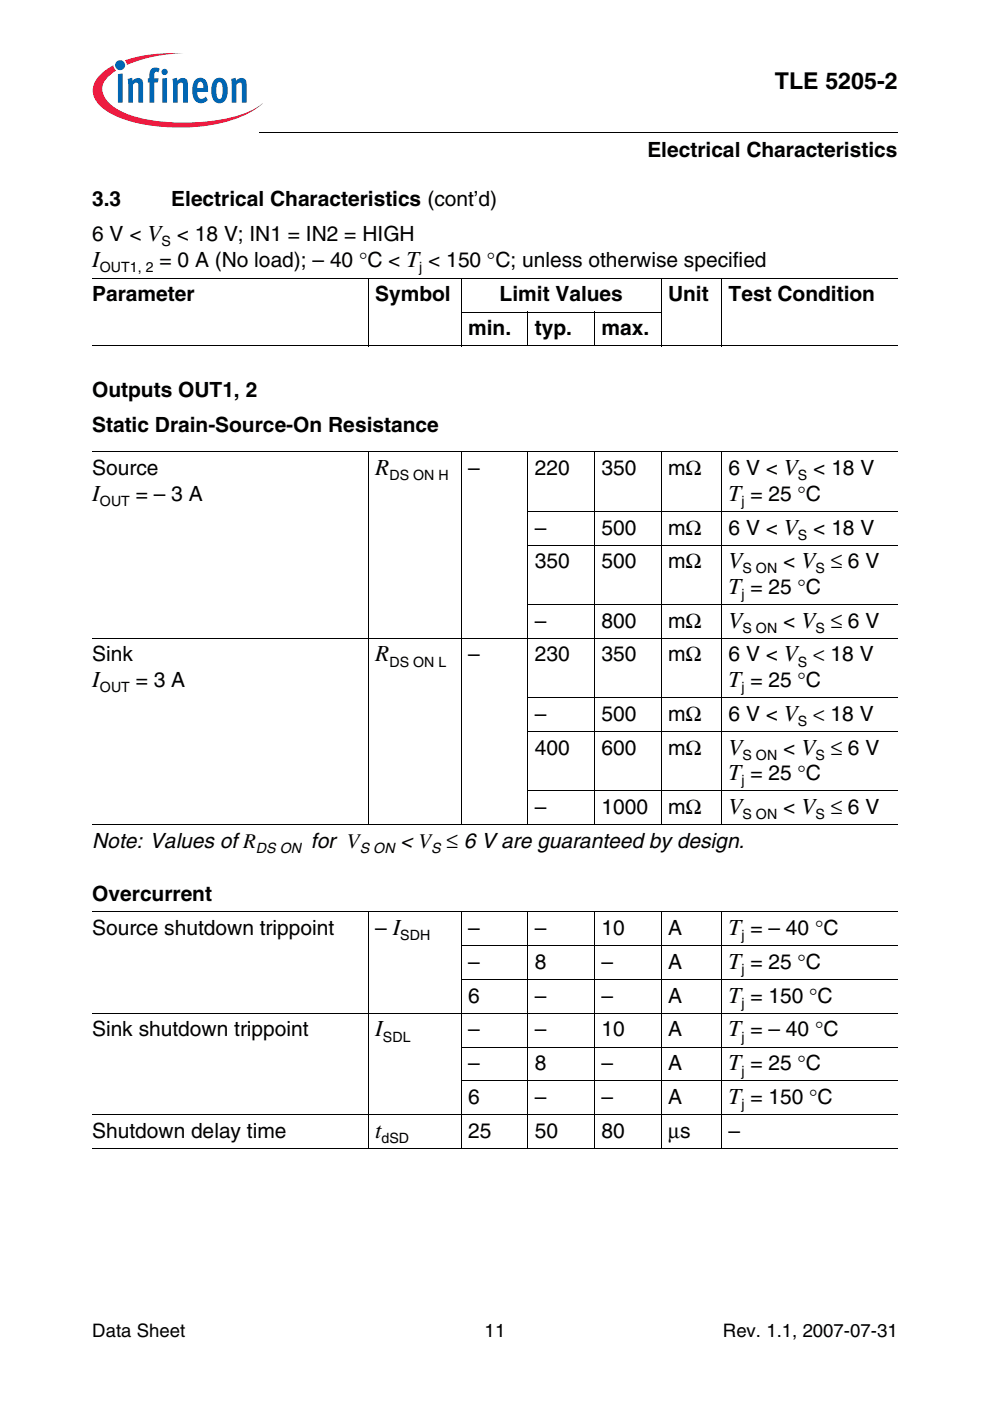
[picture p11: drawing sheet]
<svg xmlns="http://www.w3.org/2000/svg" width="210mm" height="297mm" viewBox="0 0 210 297" stroke-linecap="round" stroke-linejoin="round" font-family="sans-serif">
<circle cx="25.5" cy="13.8" r="1.06" fill="#0166b3"/>
<g fill="#ed1a40">
<path d="M26.5 12.8l.7-.2a31.7 31.7 0 0 1 11.7-1.2 31 31 0 0 0-11.4 2.1l-.6 .3z"/>
<path d="M21.1 16l1.3-1.1 1.6-1.1 .2 .7 .4 .5a4.8 4.8 0 0 0-2.9 4.1 6.1 6.1 0 0 0 3.7 4.4 31.1 31.1 0 0 0 15.1 2.5 30.9 30.9 0 0 0 13.6-3l1.6-1.1a19.2 19.2 0 0 1-10.1 4.5 41 41 0 0 1-19.9-1.3 9.9 9.9 0 0 1-5.6-4.2 4.2 4.2 0 0 1 1-4.9z"/>
</g>
<g fill="#0166b3">
<path d="M25 15.7l1-.1v6.2h-1z"/>
<path d="M27.1 16.7l.9-.2 .1 .6a1.19 1.19 0 0 1 1.4-.6 1.19 1.19 0 0 1 .8 1.3v4h-1v-4a.4 .4 0 0 0-.6-.2l-.5 .4v3.8h-1z"/>
<path d="M32.2 14.6l.7-.3 .8 .2 .2 .1-.3 .8-.2-.1a.46 .46 0 0 0-.6 .2l-.1 1.1h.9l-.1 .9h-.8v4.3h-1v-4.3h-.4v-.9h.4v-.7a1.72 1.72 0 0 1 .5-1.3z"/>
<path d="M36.6 16.7l.9-.2 .1 .6a1.19 1.19 0 0 1 1.4-.6 1.19 1.19 0 0 1 .8 1.3v4h-1v-4a.4 .4 0 0 0-.6-.2l-.5 .4v3.8h-1z"/>
<path d="M49 16.7l.9-.2 .2 .6a1.19 1.19 0 0 1 1.4-.6 1.19 1.19 0 0 1 .8 1.3v4h-1l-.1-4a.4 .4 0 0 0-.6-.2l-.5 .4v3.8h-1z"/>
<path d="M34.2 15.3a.7 .7 0 0 1 1.4 0 .7 .7 0 0 1-1.4 0zM34.4 16.7l1-.2v5.3h-1z"/>
<path d="M41.5 16.9a1.55 1.55 0 0 1 1.7-.2 1.55 1.55 0 0 1 .8 1.4l.1 1.4h-2.3a1.06 1.06 0 0 0 .3 1.1 1.06 1.06 0 0 0 1.1 .2l.5-.3 .4 .7a1.83 1.83 0 0 1-2.2 .6 1.83 1.83 0 0 1-1.1-1.9v-1.7l.3-.7zM42.1 17.5l-.3 1.2h1.3v-.8a.56 .56 0 0 0-.4-.5 .56 .56 0 0 0-.6 .1z"/>
<path d="M45.6 16.8a1.68 1.68 0 0 1 1.8-.1 1.68 1.68 0 0 1 .8 1.7l.1 1.3a1.9 1.9 0 0 1-2.3 2.1 2.85 2.85 0 0 1-1.2-3.2 2.71 2.71 0 0 1 .8-1.8zM46.2 17.5a4.2 4.2 0 0 0 0 3.3l.3 .2a1.49 1.49 0 0 0 .7-1.8v-.4a1.15 1.15 0 0 0-.7-1.4z"/>
</g>
<path d="M55.1 28l.1 .2z" fill="#000"/>
<g fill="none" stroke="#000" stroke-width=".21">
<path d="M55.2 28.1h135.2M19.6 59h170.7M78.1 58.9v14.5M97.8 58.9v14.5M140.2 58.9v14.5M153 58.9v14.5M19.6 73.3h170.7M97.7 66.2h42.6M111.9 66.1v7.3M126.1 66.1v7.3M19.6 95.8h170.7M78.1 95.7v79.2"/>
<path d="M97.8 95.7v79.2M111.9 95.7v79.2M126.1 95.7v79.2M140.2 95.7v79.2M153 95.7v79.2M111.8 108.4h78.5M111.8 115.6h78.5M19.6 135.3h170.7M111.8 128.1h78.5M111.8 147.9h78.5M111.8 155.1h78.5M19.6 174.8h170.7"/>
<path d="M111.8 167.6h78.5M19.6 193.3h170.7M78.1 193.3v50.2M97.8 193.3v50.2M111.9 193.3v50.2M126.1 193.3v50.2M140.2 193.3v50.2M153 193.3v50.2M19.6 214.8h170.7M97.7 200.5h92.6M97.7 207.6h92.6M19.6 236.3h170.7"/>
<path d="M97.7 222h92.6M97.7 229.2h92.6M19.6 243.5h170.7"/>
</g>
<g font-size="4.9">
<text x="164.3" y="18.8">TLE 5205-2</text>
<text x="19.6" y="56.5">I</text>
<text x="79.5" y="100.8">R</text>
<text x="19.6" y="106.2">I</text>
<text x="154.5" y="106.2">T = 25 °C</text>
<text x="154.5" y="120.5">V</text>
<text x="154.5" y="125.9">T = 25 °C</text>
<text x="154.5" y="133.1">V</text>
<text x="79.5" y="140.3">R</text>
<text x="19.6" y="145.7">I</text>
<text x="154.5" y="145.7">T = 25 °C</text>
<text x="154.5" y="160">V</text>
<text x="154.5" y="165.4">T = 25 °C</text>
<text x="154.5" y="172.6">V</text>
<text x="154.5" y="198.3">T = – 40 °C</text>
<text x="154.5" y="205.4">T = 25 °C</text>
<text x="154.5" y="212.6">T = 150 °C</text>
<text x="79.5" y="219.8">I</text>
<text x="154.5" y="219.8">T = – 40 °C</text>
<text x="154.5" y="226.9">T = 25 °C</text>
<text x="154.5" y="234.1">T = 150 °C</text>
<text x="79.5" y="241.3">t</text>
</g>
<g font-size="4.4">
<text x="137.3" y="33.3">Electrical Characteristics</text>
<text x="19.6" y="43.7">3.3</text>
<text x="36.3" y="43.7">Electrical Characteristics (cont’d)</text>
<text x="19.6" y="51.1">6 V &lt; V &lt; 18 V; IN1 = IN2 = HIGH</text>
<text x="33.8" y="56.5">= 0 A (No load); – 40 °C &lt; T &lt; 150 °C; unless otherwise specified</text>
<text x="19.6" y="63.9">Parameter</text>
<text x="79.5" y="63.9">Symbol</text>
<text x="105.9" y="63.9">Limit Values</text>
<text x="141.7" y="63.9">Unit</text>
<text x="154.5" y="63.9">Test Condition</text>
<text x="99.3" y="71.1">min.</text>
<text x="113.4" y="71.1">typ.</text>
<text x="127.5" y="71.1">max.</text>
<text x="19.6" y="84.2">Outputs OUT1, 2</text>
<text x="19.6" y="91.6">Static Drain-Source-On Resistance</text>
<text x="19.6" y="100.8">Source</text>
<text x="99.3" y="100.8">–</text>
<text x="113.4" y="100.8">220</text>
<text x="127.6" y="100.8">350</text>
<text x="141.6" y="100.8">mΩ</text>
<text x="154.5" y="100.8">6 V &lt; V &lt; 18 V</text>
<text x="28.8" y="106.2">= – 3 A</text>
<text x="113.4" y="113.3">–</text>
<text x="127.6" y="113.3">500</text>
<text x="141.6" y="113.3">mΩ</text>
<text x="154.5" y="113.3">6 V &lt; V &lt; 18 V</text>
<text x="113.4" y="120.5">350</text>
<text x="127.6" y="120.5">500</text>
<text x="141.6" y="120.5">mΩ</text>
<text x="166.1" y="120.5">&lt; V ≤ 6 V</text>
<text x="113.4" y="133.1">–</text>
<text x="127.6" y="133.1">800</text>
<text x="141.6" y="133.1">mΩ</text>
<text x="166.1" y="133.1">&lt; V ≤ 6 V</text>
<text x="19.6" y="140.3">Sink</text>
<text x="99.3" y="140.3">–</text>
<text x="113.4" y="140.3">230</text>
<text x="127.6" y="140.3">350</text>
<text x="141.6" y="140.3">mΩ</text>
<text x="154.5" y="140.3">6 V &lt; V &lt; 18 V</text>
<text x="28.8" y="145.7">= 3 A</text>
<text x="113.4" y="152.8">–</text>
<text x="127.6" y="152.8">500</text>
<text x="141.6" y="152.8">mΩ</text>
<text x="154.5" y="152.8">6 V &lt; V &lt; 18 V</text>
<text x="113.4" y="160">400</text>
<text x="127.6" y="160">600</text>
<text x="141.6" y="160">mΩ</text>
<text x="166.1" y="160">&lt; V ≤ 6 V</text>
<text x="113.4" y="172.6">–</text>
<text x="127.6" y="172.6">1000</text>
<text x="141.6" y="172.6">mΩ</text>
<text x="166.1" y="172.6">&lt; V ≤ 6 V</text>
<text x="19.6" y="179.7">Note: Values ofR</text>
<text x="65.9" y="179.7">for V</text>
<text x="84.9" y="179.7">&lt; V ≤ 6 V are guaranteed by design.</text>
<text x="19.6" y="191.1">Overcurrent</text>
<text x="19.6" y="198.3">Source shutdown trippoint</text>
<text x="79.5" y="198.3">– I</text>
<text x="99.3" y="198.3">–</text>
<text x="113.4" y="198.3">–</text>
<text x="127.6" y="198.3">10</text>
<text x="141.6" y="198.3">A</text>
<text x="99.3" y="205.4">–</text>
<text x="113.4" y="205.4">8</text>
<text x="127.6" y="205.4">–</text>
<text x="141.6" y="205.4">A</text>
<text x="99.3" y="212.6">6</text>
<text x="113.4" y="212.6">–</text>
<text x="127.6" y="212.6">–</text>
<text x="141.6" y="212.6">A</text>
<text x="19.6" y="219.8">Sink shutdown trippoint</text>
<text x="99.3" y="219.8">–</text>
<text x="113.4" y="219.8">–</text>
<text x="127.6" y="219.8">10</text>
<text x="141.6" y="219.8">A</text>
<text x="99.3" y="226.9">–</text>
<text x="113.4" y="226.9">8</text>
<text x="127.6" y="226.9">–</text>
<text x="141.6" y="226.9">A</text>
<text x="99.3" y="234.1">6</text>
<text x="113.4" y="234.1">–</text>
<text x="127.6" y="234.1">–</text>
<text x="141.6" y="234.1">A</text>
<text x="19.6" y="241.3">Shutdown delay time</text>
<text x="99.3" y="241.3">25</text>
<text x="113.4" y="241.3">50</text>
<text x="127.6" y="241.3">80</text>
<text x="141.6" y="241.3">µs</text>
<text x="154.5" y="241.3">–</text>
</g>
<g font-size="3.9">
<text x="19.6" y="283.5">Data Sheet</text>
<text x="102.8" y="283.5">11</text>
<text x="153.3" y="283.5">Rev. 1.1, 2007-07-31</text>
</g>
<g font-size="3">
<text x="34.2" y="52.2">S</text>
<text x="21.2" y="57.7">OUT1, 2</text>
<text x="88.9" y="57.7">j</text>
<text x="82.5" y="101.9">DS ON H</text>
<text x="169.2" y="101.9">S</text>
<text x="21.2" y="107.3">OUT</text>
<text x="157.2" y="107.3">j</text>
<text x="169.2" y="114.4">S</text>
<text x="157.4" y="121.6">S ON</text>
<text x="172.9" y="121.6">S</text>
<text x="157.2" y="127">j</text>
<text x="157.4" y="134.2">S ON</text>
<text x="172.9" y="134.2">S</text>
<text x="82.5" y="141.4">DS ON L</text>
<text x="169.2" y="141.4">S</text>
<text x="21.2" y="146.8">OUT</text>
<text x="157.2" y="146.8">j</text>
<text x="169.2" y="154">S</text>
<text x="157.4" y="161.1">S ON</text>
<text x="172.9" y="161.1">S</text>
<text x="157.2" y="166.5">j</text>
<text x="157.4" y="173.7">S ON</text>
<text x="172.9" y="173.7">S</text>
<text x="54.3" y="180.8">DS ON</text>
<text x="76.3" y="180.8">S ON</text>
<text x="91.4" y="180.8">S</text>
<text x="84.9" y="199.4">SDH</text>
<text x="157.2" y="199.4">j</text>
<text x="157.2" y="206.5">j</text>
<text x="157.2" y="213.7">j</text>
<text x="81.2" y="220.9">SDL</text>
<text x="157.2" y="220.9">j</text>
<text x="157.2" y="228">j</text>
<text x="157.2" y="235.2">j</text>
<text x="80.9" y="242.4">dSD</text>
</g>
</svg>
